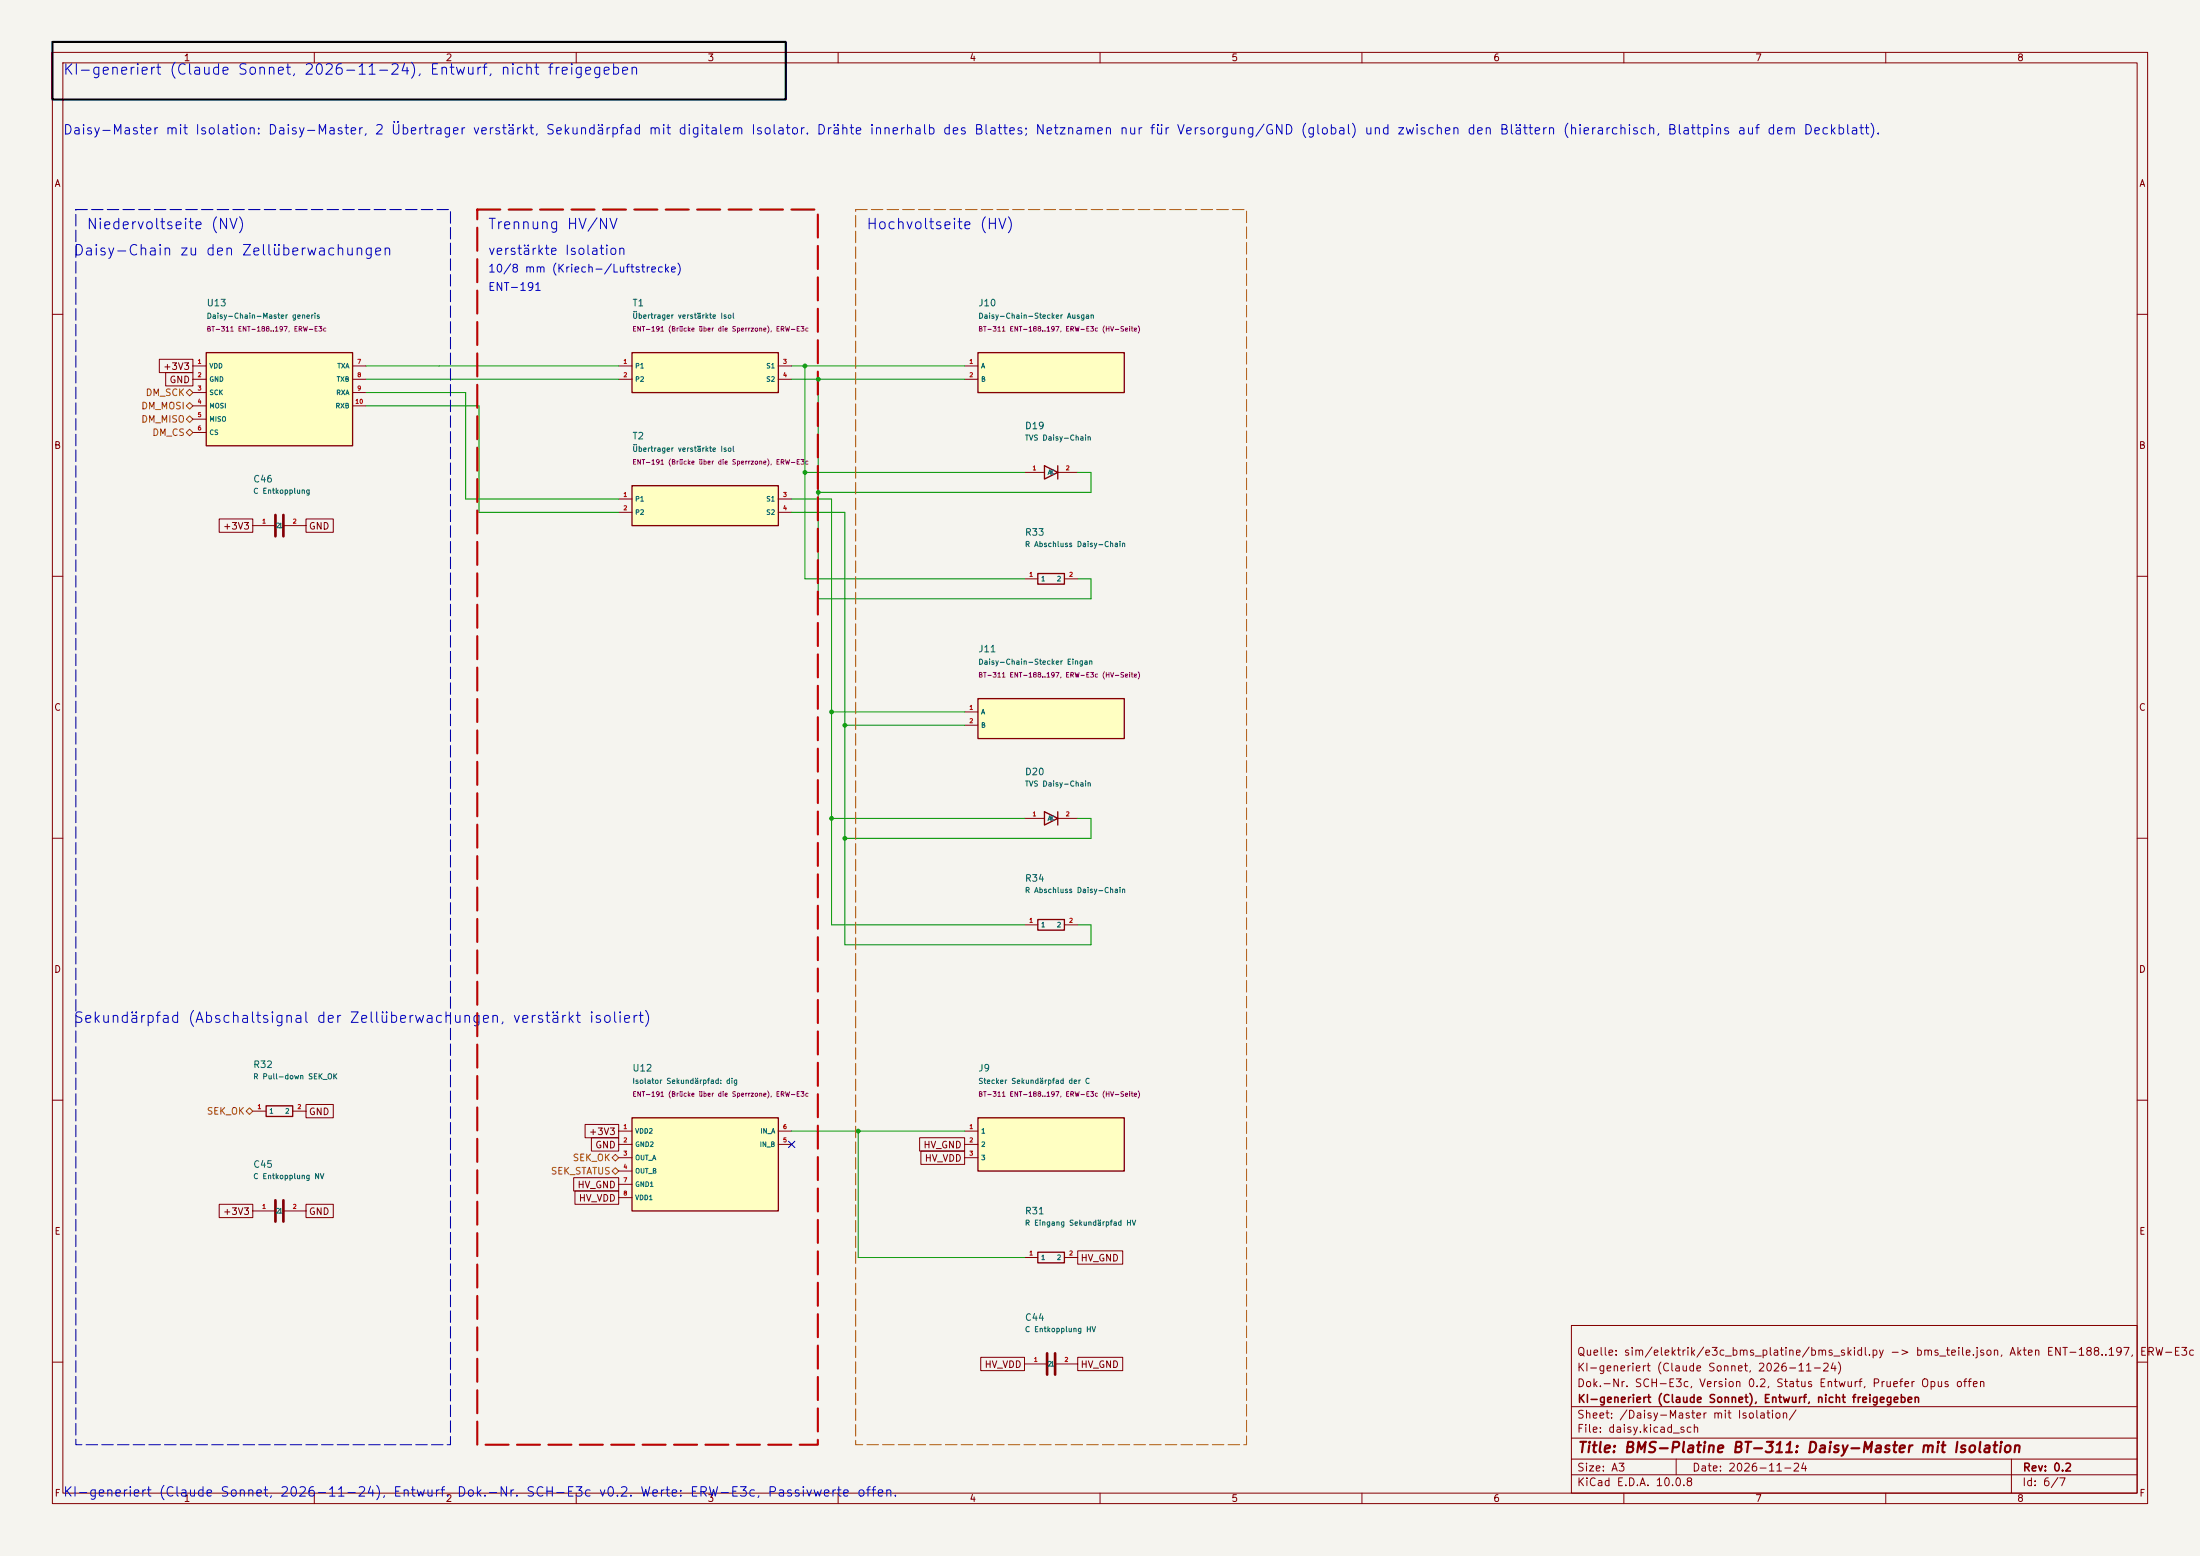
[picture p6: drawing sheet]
(kicad_sch (version 20250114) (generator "eeschema") (generator_version "10.0") (paper "A3")
(title_block (title "BMS-Platine BT-311: Daisy-Master mit Isolation") (date "2026-11-24") (rev "0.2") (company "KI-generiert (Claude Sonnet), Entwurf, nicht freigegeben") (comment 1 "Dok.-Nr. SCH-E3c, Version 0.2, Status Entwurf, Pruefer Opus offen") (comment 2 "KI-generiert (Claude Sonnet, 2026-11-24)") (comment 3 "Quelle: sim/elektrik/e3c_bms_platine/bms_skidl.py -> bms_teile.json, Akten ENT-188..197, ERW-E3c"))
(lib_symbols
 (symbol "bms:U13" (pin_names (offset 0.5)) (exclude_from_sim no) (in_bom yes) (on_board yes)
  (property "Reference" "U" (at 0 10.89 0) (effects (font (size 1.27 1.27))))
  (property "Value" "" (at 0 -10.89 0) (effects (font (size 1.27 1.27))))
  (property "Footprint" "" (at 0 0 0) (effects (font (size 1.27 1.27)) hide))
  (property "Datasheet" "" (at 0 0 0) (effects (font (size 1.27 1.27)) hide))
  (symbol "U13_0_1" (rectangle (start -13.97 -8.89) (end 13.97 8.89) (stroke (width 0.254) (type default)) (fill (type background))))
  (symbol "U13_1_1"
  (pin passive line (at -16.51 6.3500000000000005 0) (length 2.54) (name "VDD" (effects (font (size 0.9 0.9)))) (number "1" (effects (font (size 0.8 0.8)))))
  (pin passive line (at -16.51 3.8100000000000005 0) (length 2.54) (name "GND" (effects (font (size 0.9 0.9)))) (number "2" (effects (font (size 0.8 0.8)))))
  (pin passive line (at -16.51 1.2700000000000005 0) (length 2.54) (name "SCK" (effects (font (size 0.9 0.9)))) (number "3" (effects (font (size 0.8 0.8)))))
  (pin passive line (at -16.51 -1.2699999999999996 0) (length 2.54) (name "MOSI" (effects (font (size 0.9 0.9)))) (number "4" (effects (font (size 0.8 0.8)))))
  (pin passive line (at -16.51 -3.8099999999999987 0) (length 2.54) (name "MISO" (effects (font (size 0.9 0.9)))) (number "5" (effects (font (size 0.8 0.8)))))
  (pin passive line (at -16.51 -6.35 0) (length 2.54) (name "CS" (effects (font (size 0.9 0.9)))) (number "6" (effects (font (size 0.8 0.8)))))
  (pin passive line (at 16.51 6.3500000000000005 180) (length 2.54) (name "TXA" (effects (font (size 0.9 0.9)))) (number "7" (effects (font (size 0.8 0.8)))))
  (pin passive line (at 16.51 3.8100000000000005 180) (length 2.54) (name "TXB" (effects (font (size 0.9 0.9)))) (number "8" (effects (font (size 0.8 0.8)))))
  (pin passive line (at 16.51 1.2700000000000005 180) (length 2.54) (name "RXA" (effects (font (size 0.9 0.9)))) (number "9" (effects (font (size 0.8 0.8)))))
  (pin passive line (at 16.51 -1.2699999999999996 180) (length 2.54) (name "RXB" (effects (font (size 0.9 0.9)))) (number "10" (effects (font (size 0.8 0.8)))))))
 (symbol "bms:C46" (pin_names (offset 0.5)) (exclude_from_sim no) (in_bom yes) (on_board yes)
  (property "Reference" "U" (at 0 4.029999999999999 0) (effects (font (size 1.27 1.27))))
  (property "Value" "" (at 0 -4.029999999999999 0) (effects (font (size 1.27 1.27))))
  (property "Footprint" "" (at 0 0 0) (effects (font (size 1.27 1.27)) hide))
  (property "Datasheet" "" (at 0 0 0) (effects (font (size 1.27 1.27)) hide))
  (symbol "C46_0_1" (polyline (pts (xy -0.762 2.032) (xy -0.762 -2.032)) (stroke (width 0.508) (type default)) (fill (type none))) (polyline (pts (xy 0.762 2.032) (xy 0.762 -2.032)) (stroke (width 0.508) (type default)) (fill (type none))))
  (symbol "C46_1_1"
  (pin passive line (at -5.08 0 0) (length 4.318) (name "1" (effects (font (size 0.9 0.9)) hide)) (number "1" (effects (font (size 0.8 0.8)) hide)))
  (pin passive line (at 5.08 0 180) (length 4.318) (name "2" (effects (font (size 0.9 0.9)) hide)) (number "2" (effects (font (size 0.8 0.8)) hide)))))
 (symbol "bms:T1" (pin_names (offset 0.5)) (exclude_from_sim no) (in_bom yes) (on_board yes)
  (property "Reference" "U" (at 0 5.8100000000000005 0) (effects (font (size 1.27 1.27))))
  (property "Value" "" (at 0 -5.8100000000000005 0) (effects (font (size 1.27 1.27))))
  (property "Footprint" "" (at 0 0 0) (effects (font (size 1.27 1.27)) hide))
  (property "Datasheet" "" (at 0 0 0) (effects (font (size 1.27 1.27)) hide))
  (symbol "T1_0_1" (rectangle (start -13.97 -3.81) (end 13.97 3.81) (stroke (width 0.254) (type default)) (fill (type background))))
  (symbol "T1_1_1"
  (pin passive line (at -16.51 1.27 0) (length 2.54) (name "P1" (effects (font (size 0.9 0.9)))) (number "1" (effects (font (size 0.8 0.8)))))
  (pin passive line (at -16.51 -1.27 0) (length 2.54) (name "P2" (effects (font (size 0.9 0.9)))) (number "2" (effects (font (size 0.8 0.8)))))
  (pin passive line (at 16.51 1.27 180) (length 2.54) (name "S1" (effects (font (size 0.9 0.9)))) (number "3" (effects (font (size 0.8 0.8)))))
  (pin passive line (at 16.51 -1.27 180) (length 2.54) (name "S2" (effects (font (size 0.9 0.9)))) (number "4" (effects (font (size 0.8 0.8)))))))
 (symbol "bms:T2" (pin_names (offset 0.5)) (exclude_from_sim no) (in_bom yes) (on_board yes)
  (property "Reference" "U" (at 0 5.8100000000000005 0) (effects (font (size 1.27 1.27))))
  (property "Value" "" (at 0 -5.8100000000000005 0) (effects (font (size 1.27 1.27))))
  (property "Footprint" "" (at 0 0 0) (effects (font (size 1.27 1.27)) hide))
  (property "Datasheet" "" (at 0 0 0) (effects (font (size 1.27 1.27)) hide))
  (symbol "T2_0_1" (rectangle (start -13.97 -3.81) (end 13.97 3.81) (stroke (width 0.254) (type default)) (fill (type background))))
  (symbol "T2_1_1"
  (pin passive line (at -16.51 1.27 0) (length 2.54) (name "P1" (effects (font (size 0.9 0.9)))) (number "1" (effects (font (size 0.8 0.8)))))
  (pin passive line (at -16.51 -1.27 0) (length 2.54) (name "P2" (effects (font (size 0.9 0.9)))) (number "2" (effects (font (size 0.8 0.8)))))
  (pin passive line (at 16.51 1.27 180) (length 2.54) (name "S1" (effects (font (size 0.9 0.9)))) (number "3" (effects (font (size 0.8 0.8)))))
  (pin passive line (at 16.51 -1.27 180) (length 2.54) (name "S2" (effects (font (size 0.9 0.9)))) (number "4" (effects (font (size 0.8 0.8)))))))
 (symbol "bms:J10" (pin_names (offset 0.5)) (exclude_from_sim no) (in_bom yes) (on_board yes)
  (property "Reference" "U" (at 0 5.8100000000000005 0) (effects (font (size 1.27 1.27))))
  (property "Value" "" (at 0 -5.8100000000000005 0) (effects (font (size 1.27 1.27))))
  (property "Footprint" "" (at 0 0 0) (effects (font (size 1.27 1.27)) hide))
  (property "Datasheet" "" (at 0 0 0) (effects (font (size 1.27 1.27)) hide))
  (symbol "J10_0_1" (rectangle (start -13.97 -3.81) (end 13.97 3.81) (stroke (width 0.254) (type default)) (fill (type background))))
  (symbol "J10_1_1"
  (pin passive line (at -16.51 1.27 0) (length 2.54) (name "A" (effects (font (size 0.9 0.9)))) (number "1" (effects (font (size 0.8 0.8)))))
  (pin passive line (at -16.51 -1.27 0) (length 2.54) (name "B" (effects (font (size 0.9 0.9)))) (number "2" (effects (font (size 0.8 0.8)))))))
 (symbol "bms:D19" (pin_names (offset 0.5)) (exclude_from_sim no) (in_bom yes) (on_board yes)
  (property "Reference" "U" (at 0 4.029999999999999 0) (effects (font (size 1.27 1.27))))
  (property "Value" "" (at 0 -4.029999999999999 0) (effects (font (size 1.27 1.27))))
  (property "Footprint" "" (at 0 0 0) (effects (font (size 1.27 1.27)) hide))
  (property "Datasheet" "" (at 0 0 0) (effects (font (size 1.27 1.27)) hide))
  (symbol "D19_0_1" (polyline (pts (xy -1.27 1.27) (xy -1.27 -1.27) (xy 1.27 0) (xy -1.27 1.27)) (stroke (width 0.254) (type default)) (fill (type none))) (polyline (pts (xy 1.27 1.27) (xy 1.27 -1.27)) (stroke (width 0.254) (type default)) (fill (type none))))
  (symbol "D19_1_1"
  (pin passive line (at -5.08 0 0) (length 3.81) (name "A" (effects (font (size 0.9 0.9)) hide)) (number "1" (effects (font (size 0.8 0.8)) hide)))
  (pin passive line (at 5.08 0 180) (length 3.81) (name "K" (effects (font (size 0.9 0.9)) hide)) (number "2" (effects (font (size 0.8 0.8)) hide)))))
 (symbol "bms:R33" (pin_names (offset 0.5)) (exclude_from_sim no) (in_bom yes) (on_board yes)
  (property "Reference" "U" (at 0 4.029999999999999 0) (effects (font (size 1.27 1.27))))
  (property "Value" "" (at 0 -4.029999999999999 0) (effects (font (size 1.27 1.27))))
  (property "Footprint" "" (at 0 0 0) (effects (font (size 1.27 1.27)) hide))
  (property "Datasheet" "" (at 0 0 0) (effects (font (size 1.27 1.27)) hide))
  (symbol "R33_0_1" (rectangle (start -2.54 -1.016) (end 2.54 1.016) (stroke (width 0.254) (type default)) (fill (type none))))
  (symbol "R33_1_1"
  (pin passive line (at -5.08 0 0) (length 2.54) (name "1" (effects (font (size 0.9 0.9)) hide)) (number "1" (effects (font (size 0.8 0.8)) hide)))
  (pin passive line (at 5.08 0 180) (length 2.54) (name "2" (effects (font (size 0.9 0.9)) hide)) (number "2" (effects (font (size 0.8 0.8)) hide)))))
 (symbol "bms:J11" (pin_names (offset 0.5)) (exclude_from_sim no) (in_bom yes) (on_board yes)
  (property "Reference" "U" (at 0 5.8100000000000005 0) (effects (font (size 1.27 1.27))))
  (property "Value" "" (at 0 -5.8100000000000005 0) (effects (font (size 1.27 1.27))))
  (property "Footprint" "" (at 0 0 0) (effects (font (size 1.27 1.27)) hide))
  (property "Datasheet" "" (at 0 0 0) (effects (font (size 1.27 1.27)) hide))
  (symbol "J11_0_1" (rectangle (start -13.97 -3.81) (end 13.97 3.81) (stroke (width 0.254) (type default)) (fill (type background))))
  (symbol "J11_1_1"
  (pin passive line (at -16.51 1.27 0) (length 2.54) (name "A" (effects (font (size 0.9 0.9)))) (number "1" (effects (font (size 0.8 0.8)))))
  (pin passive line (at -16.51 -1.27 0) (length 2.54) (name "B" (effects (font (size 0.9 0.9)))) (number "2" (effects (font (size 0.8 0.8)))))))
 (symbol "bms:D20" (pin_names (offset 0.5)) (exclude_from_sim no) (in_bom yes) (on_board yes)
  (property "Reference" "U" (at 0 4.029999999999999 0) (effects (font (size 1.27 1.27))))
  (property "Value" "" (at 0 -4.029999999999999 0) (effects (font (size 1.27 1.27))))
  (property "Footprint" "" (at 0 0 0) (effects (font (size 1.27 1.27)) hide))
  (property "Datasheet" "" (at 0 0 0) (effects (font (size 1.27 1.27)) hide))
  (symbol "D20_0_1" (polyline (pts (xy -1.27 1.27) (xy -1.27 -1.27) (xy 1.27 0) (xy -1.27 1.27)) (stroke (width 0.254) (type default)) (fill (type none))) (polyline (pts (xy 1.27 1.27) (xy 1.27 -1.27)) (stroke (width 0.254) (type default)) (fill (type none))))
  (symbol "D20_1_1"
  (pin passive line (at -5.08 0 0) (length 3.81) (name "A" (effects (font (size 0.9 0.9)) hide)) (number "1" (effects (font (size 0.8 0.8)) hide)))
  (pin passive line (at 5.08 0 180) (length 3.81) (name "K" (effects (font (size 0.9 0.9)) hide)) (number "2" (effects (font (size 0.8 0.8)) hide)))))
 (symbol "bms:R34" (pin_names (offset 0.5)) (exclude_from_sim no) (in_bom yes) (on_board yes)
  (property "Reference" "U" (at 0 4.029999999999999 0) (effects (font (size 1.27 1.27))))
  (property "Value" "" (at 0 -4.029999999999999 0) (effects (font (size 1.27 1.27))))
  (property "Footprint" "" (at 0 0 0) (effects (font (size 1.27 1.27)) hide))
  (property "Datasheet" "" (at 0 0 0) (effects (font (size 1.27 1.27)) hide))
  (symbol "R34_0_1" (rectangle (start -2.54 -1.016) (end 2.54 1.016) (stroke (width 0.254) (type default)) (fill (type none))))
  (symbol "R34_1_1"
  (pin passive line (at -5.08 0 0) (length 2.54) (name "1" (effects (font (size 0.9 0.9)) hide)) (number "1" (effects (font (size 0.8 0.8)) hide)))
  (pin passive line (at 5.08 0 180) (length 2.54) (name "2" (effects (font (size 0.9 0.9)) hide)) (number "2" (effects (font (size 0.8 0.8)) hide)))))
 (symbol "bms:R32" (pin_names (offset 0.5)) (exclude_from_sim no) (in_bom yes) (on_board yes)
  (property "Reference" "U" (at 0 4.029999999999999 0) (effects (font (size 1.27 1.27))))
  (property "Value" "" (at 0 -4.029999999999999 0) (effects (font (size 1.27 1.27))))
  (property "Footprint" "" (at 0 0 0) (effects (font (size 1.27 1.27)) hide))
  (property "Datasheet" "" (at 0 0 0) (effects (font (size 1.27 1.27)) hide))
  (symbol "R32_0_1" (rectangle (start -2.54 -1.016) (end 2.54 1.016) (stroke (width 0.254) (type default)) (fill (type none))))
  (symbol "R32_1_1"
  (pin passive line (at -5.08 0 0) (length 2.54) (name "1" (effects (font (size 0.9 0.9)) hide)) (number "1" (effects (font (size 0.8 0.8)) hide)))
  (pin passive line (at 5.08 0 180) (length 2.54) (name "2" (effects (font (size 0.9 0.9)) hide)) (number "2" (effects (font (size 0.8 0.8)) hide)))))
 (symbol "bms:C45" (pin_names (offset 0.5)) (exclude_from_sim no) (in_bom yes) (on_board yes)
  (property "Reference" "U" (at 0 4.029999999999999 0) (effects (font (size 1.27 1.27))))
  (property "Value" "" (at 0 -4.029999999999999 0) (effects (font (size 1.27 1.27))))
  (property "Footprint" "" (at 0 0 0) (effects (font (size 1.27 1.27)) hide))
  (property "Datasheet" "" (at 0 0 0) (effects (font (size 1.27 1.27)) hide))
  (symbol "C45_0_1" (polyline (pts (xy -0.762 2.032) (xy -0.762 -2.032)) (stroke (width 0.508) (type default)) (fill (type none))) (polyline (pts (xy 0.762 2.032) (xy 0.762 -2.032)) (stroke (width 0.508) (type default)) (fill (type none))))
  (symbol "C45_1_1"
  (pin passive line (at -5.08 0 0) (length 4.318) (name "1" (effects (font (size 0.9 0.9)) hide)) (number "1" (effects (font (size 0.8 0.8)) hide)))
  (pin passive line (at 5.08 0 180) (length 4.318) (name "2" (effects (font (size 0.9 0.9)) hide)) (number "2" (effects (font (size 0.8 0.8)) hide)))))
 (symbol "bms:U12" (pin_names (offset 0.5)) (exclude_from_sim no) (in_bom yes) (on_board yes)
  (property "Reference" "U" (at 0 10.89 0) (effects (font (size 1.27 1.27))))
  (property "Value" "" (at 0 -10.89 0) (effects (font (size 1.27 1.27))))
  (property "Footprint" "" (at 0 0 0) (effects (font (size 1.27 1.27)) hide))
  (property "Datasheet" "" (at 0 0 0) (effects (font (size 1.27 1.27)) hide))
  (symbol "U12_0_1" (rectangle (start -13.97 -8.89) (end 13.97 8.89) (stroke (width 0.254) (type default)) (fill (type background))))
  (symbol "U12_1_1"
  (pin passive line (at -16.51 6.3500000000000005 0) (length 2.54) (name "VDD2" (effects (font (size 0.9 0.9)))) (number "1" (effects (font (size 0.8 0.8)))))
  (pin passive line (at -16.51 3.8100000000000005 0) (length 2.54) (name "GND2" (effects (font (size 0.9 0.9)))) (number "2" (effects (font (size 0.8 0.8)))))
  (pin passive line (at -16.51 1.2700000000000005 0) (length 2.54) (name "OUT_A" (effects (font (size 0.9 0.9)))) (number "3" (effects (font (size 0.8 0.8)))))
  (pin passive line (at -16.51 -1.2699999999999996 0) (length 2.54) (name "OUT_B" (effects (font (size 0.9 0.9)))) (number "4" (effects (font (size 0.8 0.8)))))
  (pin passive line (at -16.51 -3.8099999999999987 0) (length 2.54) (name "GND1" (effects (font (size 0.9 0.9)))) (number "7" (effects (font (size 0.8 0.8)))))
  (pin passive line (at -16.51 -6.35 0) (length 2.54) (name "VDD1" (effects (font (size 0.9 0.9)))) (number "8" (effects (font (size 0.8 0.8)))))
  (pin passive line (at 16.51 6.3500000000000005 180) (length 2.54) (name "IN_A" (effects (font (size 0.9 0.9)))) (number "6" (effects (font (size 0.8 0.8)))))
  (pin passive line (at 16.51 3.8100000000000005 180) (length 2.54) (name "IN_B" (effects (font (size 0.9 0.9)))) (number "5" (effects (font (size 0.8 0.8)))))))
 (symbol "bms:J9" (pin_names (offset 0.5)) (exclude_from_sim no) (in_bom yes) (on_board yes)
  (property "Reference" "U" (at 0 7.08 0) (effects (font (size 1.27 1.27))))
  (property "Value" "" (at 0 -7.08 0) (effects (font (size 1.27 1.27))))
  (property "Footprint" "" (at 0 0 0) (effects (font (size 1.27 1.27)) hide))
  (property "Datasheet" "" (at 0 0 0) (effects (font (size 1.27 1.27)) hide))
  (symbol "J9_0_1" (rectangle (start -13.97 -5.08) (end 13.97 5.08) (stroke (width 0.254) (type default)) (fill (type background))))
  (symbol "J9_1_1"
  (pin passive line (at -16.51 2.54 0) (length 2.54) (name "1" (effects (font (size 0.9 0.9)))) (number "1" (effects (font (size 0.8 0.8)))))
  (pin passive line (at -16.51 0.0 0) (length 2.54) (name "2" (effects (font (size 0.9 0.9)))) (number "2" (effects (font (size 0.8 0.8)))))
  (pin passive line (at -16.51 -2.54 0) (length 2.54) (name "3" (effects (font (size 0.9 0.9)))) (number "3" (effects (font (size 0.8 0.8)))))))
 (symbol "bms:R31" (pin_names (offset 0.5)) (exclude_from_sim no) (in_bom yes) (on_board yes)
  (property "Reference" "U" (at 0 4.029999999999999 0) (effects (font (size 1.27 1.27))))
  (property "Value" "" (at 0 -4.029999999999999 0) (effects (font (size 1.27 1.27))))
  (property "Footprint" "" (at 0 0 0) (effects (font (size 1.27 1.27)) hide))
  (property "Datasheet" "" (at 0 0 0) (effects (font (size 1.27 1.27)) hide))
  (symbol "R31_0_1" (rectangle (start -2.54 -1.016) (end 2.54 1.016) (stroke (width 0.254) (type default)) (fill (type none))))
  (symbol "R31_1_1"
  (pin passive line (at -5.08 0 0) (length 2.54) (name "1" (effects (font (size 0.9 0.9)) hide)) (number "1" (effects (font (size 0.8 0.8)) hide)))
  (pin passive line (at 5.08 0 180) (length 2.54) (name "2" (effects (font (size 0.9 0.9)) hide)) (number "2" (effects (font (size 0.8 0.8)) hide)))))
 (symbol "bms:C44" (pin_names (offset 0.5)) (exclude_from_sim no) (in_bom yes) (on_board yes)
  (property "Reference" "U" (at 0 4.029999999999999 0) (effects (font (size 1.27 1.27))))
  (property "Value" "" (at 0 -4.029999999999999 0) (effects (font (size 1.27 1.27))))
  (property "Footprint" "" (at 0 0 0) (effects (font (size 1.27 1.27)) hide))
  (property "Datasheet" "" (at 0 0 0) (effects (font (size 1.27 1.27)) hide))
  (symbol "C44_0_1" (polyline (pts (xy -0.762 2.032) (xy -0.762 -2.032)) (stroke (width 0.508) (type default)) (fill (type none))) (polyline (pts (xy 0.762 2.032) (xy 0.762 -2.032)) (stroke (width 0.508) (type default)) (fill (type none))))
  (symbol "C44_1_1"
  (pin passive line (at -5.08 0 0) (length 4.318) (name "1" (effects (font (size 0.9 0.9)) hide)) (number "1" (effects (font (size 0.8 0.8)) hide)))
  (pin passive line (at 5.08 0 180) (length 4.318) (name "2" (effects (font (size 0.9 0.9)) hide)) (number "2" (effects (font (size 0.8 0.8)) hide))))))
(text "Daisy-Master mit Isolation: Daisy-Master, 2 Übertrager verstärkt, Sekundärpfad mit digitalem Isolator. Drähte innerhalb des Blattes; Netznamen nur für Versorgung/GND (global) und zwischen den Blättern (hierarchisch, Blattpins auf dem Deckblatt)." (exclude_from_sim no) (at 12 25 0) (effects (font (size 1.8 1.8)) (justify left)))
(text "Daisy-Chain zu den Zellüberwachungen" (exclude_from_sim no) (at 14 48 0) (effects (font (size 2.0 2.0)) (justify left)))
(text "Sekundärpfad (Abschaltsignal der Zellüberwachungen, verstärkt isoliert)" (exclude_from_sim no) (at 14 194.48000000000002 0) (effects (font (size 2.0 2.0)) (justify left)))
(symbol (lib_id "bms:U13") (at 53.34 76.2 0) (unit 1) (exclude_from_sim no) (in_bom yes) (on_board yes) (dnp no) (fields_autoplaced yes)
(property "Reference" "U13" (at 39.370000000000005 57.81 0) (effects (font (size 1.27 1.27)) (justify left)))
(property "Value" "Daisy-Chain-Master generis" (at 39.370000000000005 60.31 0) (effects (font (size 1.0 1.0)) (justify left)))
(property "Footprint" "Package_SO:SOIC-16_3.9x9.9mm_P1.27mm" (at 53.34 76.2 0) (effects (font (size 1.27 1.27)) hide))
(property "Datasheet" "" (at 53.34 76.2 0) (effects (font (size 1.27 1.27)) hide))
(property "Tag" "U_DM" (at 53.34 76.2 0) (effects (font (size 1.0 1.0)) hide))
(property "Akte" "BT-311 ENT-188..197, ERW-E3c" (at 39.370000000000005 62.81 0) (effects (font (size 0.9 0.9)) (justify left)))
(pin "1")(pin "2")(pin "3")(pin "4")(pin "5")(pin "6")(pin "7")(pin "8")(pin "9")(pin "10"))
(symbol (lib_id "bms:C46") (at 53.34 100.33 0) (unit 1) (exclude_from_sim no) (in_bom yes) (on_board yes) (dnp no) (fields_autoplaced yes)
(property "Reference" "C46" (at 48.260000000000005 91.42999999999999 0) (effects (font (size 1.27 1.27)) (justify left)))
(property "Value" "C Entkopplung" (at 48.260000000000005 93.73 0) (effects (font (size 1.0 1.0)) (justify left)))
(property "Footprint" "Capacitor_SMD:C_0603_1608Metric" (at 53.34 100.33 0) (effects (font (size 1.27 1.27)) hide))
(property "Datasheet" "" (at 53.34 100.33 0) (effects (font (size 1.27 1.27)) hide))
(property "Tag" "C_DM" (at 53.34 100.33 0) (effects (font (size 1.0 1.0)) hide))
(property "Akte" "BT-311 ENT-188..197, ERW-E3c" (at 48.260000000000005 95.53 0) (effects (font (size 0.9 0.9)) (justify left) hide))
(pin "1")(pin "2"))
(symbol (lib_id "bms:T1") (at 134.62 71.12 0) (unit 1) (exclude_from_sim no) (in_bom yes) (on_board yes) (dnp no) (fields_autoplaced yes)
(property "Reference" "T1" (at 120.65 57.81 0) (effects (font (size 1.27 1.27)) (justify left)))
(property "Value" "Übertrager verstärkte Isol" (at 120.65 60.31 0) (effects (font (size 1.0 1.0)) (justify left)))
(property "Footprint" "E3c:Uebertrager_Bruecke_4" (at 134.62 71.12 0) (effects (font (size 1.27 1.27)) hide))
(property "Datasheet" "" (at 134.62 71.12 0) (effects (font (size 1.27 1.27)) hide))
(property "Tag" "T_DAISY1" (at 134.62 71.12 0) (effects (font (size 1.0 1.0)) hide))
(property "Akte" "ENT-191 (Brücke über die Sperrzone), ERW-E3c" (at 120.65 62.81 0) (effects (font (size 0.9 0.9)) (justify left)))
(pin "1")(pin "2")(pin "3")(pin "4"))
(symbol (lib_id "bms:T2") (at 134.62 96.52 0) (unit 1) (exclude_from_sim no) (in_bom yes) (on_board yes) (dnp no) (fields_autoplaced yes)
(property "Reference" "T2" (at 120.65 83.21 0) (effects (font (size 1.27 1.27)) (justify left)))
(property "Value" "Übertrager verstärkte Isol" (at 120.65 85.71 0) (effects (font (size 1.0 1.0)) (justify left)))
(property "Footprint" "E3c:Uebertrager_Bruecke_4" (at 134.62 96.52 0) (effects (font (size 1.27 1.27)) hide))
(property "Datasheet" "" (at 134.62 96.52 0) (effects (font (size 1.27 1.27)) hide))
(property "Tag" "T_DAISY2" (at 134.62 96.52 0) (effects (font (size 1.0 1.0)) hide))
(property "Akte" "ENT-191 (Brücke über die Sperrzone), ERW-E3c" (at 120.65 88.21 0) (effects (font (size 0.9 0.9)) (justify left)))
(pin "1")(pin "2")(pin "3")(pin "4"))
(symbol (lib_id "bms:J10") (at 200.66 71.12 0) (unit 1) (exclude_from_sim no) (in_bom yes) (on_board yes) (dnp no) (fields_autoplaced yes)
(property "Reference" "J10" (at 186.69 57.81 0) (effects (font (size 1.27 1.27)) (justify left)))
(property "Value" "Daisy-Chain-Stecker Ausgan" (at 186.69 60.31 0) (effects (font (size 1.0 1.0)) (justify left)))
(property "Footprint" "Connector_JST:JST_SH_SM02B-SRSS-TB_1x02-1MP_P1.00mm_Horizontal" (at 200.66 71.12 0) (effects (font (size 1.27 1.27)) hide))
(property "Datasheet" "" (at 200.66 71.12 0) (effects (font (size 1.27 1.27)) hide))
(property "Tag" "J_DAISY1" (at 200.66 71.12 0) (effects (font (size 1.0 1.0)) hide))
(property "Akte" "BT-311 ENT-188..197, ERW-E3c (HV-Seite)" (at 186.69 62.81 0) (effects (font (size 0.9 0.9)) (justify left)))
(pin "1")(pin "2"))
(symbol (lib_id "bms:D19") (at 200.66 90.17 0) (unit 1) (exclude_from_sim no) (in_bom yes) (on_board yes) (dnp no) (fields_autoplaced yes)
(property "Reference" "D19" (at 195.57999999999998 81.27 0) (effects (font (size 1.27 1.27)) (justify left)))
(property "Value" "TVS Daisy-Chain" (at 195.57999999999998 83.57000000000001 0) (effects (font (size 1.0 1.0)) (justify left)))
(property "Footprint" "Diode_SMD:D_SOD-323" (at 200.66 90.17 0) (effects (font (size 1.27 1.27)) hide))
(property "Datasheet" "" (at 200.66 90.17 0) (effects (font (size 1.27 1.27)) hide))
(property "Tag" "D_TVS_DAISY1" (at 200.66 90.17 0) (effects (font (size 1.0 1.0)) hide))
(property "Akte" "BT-311 ENT-188..197, ERW-E3c (HV-Seite)" (at 195.57999999999998 85.37 0) (effects (font (size 0.9 0.9)) (justify left) hide))
(pin "1")(pin "2"))
(symbol (lib_id "bms:R33") (at 200.66 110.49 0) (unit 1) (exclude_from_sim no) (in_bom yes) (on_board yes) (dnp no) (fields_autoplaced yes)
(property "Reference" "R33" (at 195.57999999999998 101.58999999999999 0) (effects (font (size 1.27 1.27)) (justify left)))
(property "Value" "R Abschluss Daisy-Chain" (at 195.57999999999998 103.89 0) (effects (font (size 1.0 1.0)) (justify left)))
(property "Footprint" "Resistor_SMD:R_0603_1608Metric" (at 200.66 110.49 0) (effects (font (size 1.27 1.27)) hide))
(property "Datasheet" "" (at 200.66 110.49 0) (effects (font (size 1.27 1.27)) hide))
(property "Tag" "R_DC1" (at 200.66 110.49 0) (effects (font (size 1.0 1.0)) hide))
(property "Akte" "BT-311 ENT-188..197, ERW-E3c (HV-Seite)" (at 195.57999999999998 105.69 0) (effects (font (size 0.9 0.9)) (justify left) hide))
(pin "1")(pin "2"))
(symbol (lib_id "bms:J11") (at 200.66 137.16 0) (unit 1) (exclude_from_sim no) (in_bom yes) (on_board yes) (dnp no) (fields_autoplaced yes)
(property "Reference" "J11" (at 186.69 123.85 0) (effects (font (size 1.27 1.27)) (justify left)))
(property "Value" "Daisy-Chain-Stecker Eingan" (at 186.69 126.35 0) (effects (font (size 1.0 1.0)) (justify left)))
(property "Footprint" "Connector_JST:JST_SH_SM02B-SRSS-TB_1x02-1MP_P1.00mm_Horizontal" (at 200.66 137.16 0) (effects (font (size 1.27 1.27)) hide))
(property "Datasheet" "" (at 200.66 137.16 0) (effects (font (size 1.27 1.27)) hide))
(property "Tag" "J_DAISY2" (at 200.66 137.16 0) (effects (font (size 1.0 1.0)) hide))
(property "Akte" "BT-311 ENT-188..197, ERW-E3c (HV-Seite)" (at 186.69 128.85 0) (effects (font (size 0.9 0.9)) (justify left)))
(pin "1")(pin "2"))
(symbol (lib_id "bms:D20") (at 200.66 156.21 0) (unit 1) (exclude_from_sim no) (in_bom yes) (on_board yes) (dnp no) (fields_autoplaced yes)
(property "Reference" "D20" (at 195.57999999999998 147.31 0) (effects (font (size 1.27 1.27)) (justify left)))
(property "Value" "TVS Daisy-Chain" (at 195.57999999999998 149.61 0) (effects (font (size 1.0 1.0)) (justify left)))
(property "Footprint" "Diode_SMD:D_SOD-323" (at 200.66 156.21 0) (effects (font (size 1.27 1.27)) hide))
(property "Datasheet" "" (at 200.66 156.21 0) (effects (font (size 1.27 1.27)) hide))
(property "Tag" "D_TVS_DAISY2" (at 200.66 156.21 0) (effects (font (size 1.0 1.0)) hide))
(property "Akte" "BT-311 ENT-188..197, ERW-E3c (HV-Seite)" (at 195.57999999999998 151.41 0) (effects (font (size 0.9 0.9)) (justify left) hide))
(pin "1")(pin "2"))
(symbol (lib_id "bms:R34") (at 200.66 176.53 0) (unit 1) (exclude_from_sim no) (in_bom yes) (on_board yes) (dnp no) (fields_autoplaced yes)
(property "Reference" "R34" (at 195.57999999999998 167.63 0) (effects (font (size 1.27 1.27)) (justify left)))
(property "Value" "R Abschluss Daisy-Chain" (at 195.57999999999998 169.93 0) (effects (font (size 1.0 1.0)) (justify left)))
(property "Footprint" "Resistor_SMD:R_0603_1608Metric" (at 200.66 176.53 0) (effects (font (size 1.27 1.27)) hide))
(property "Datasheet" "" (at 200.66 176.53 0) (effects (font (size 1.27 1.27)) hide))
(property "Tag" "R_DC2" (at 200.66 176.53 0) (effects (font (size 1.0 1.0)) hide))
(property "Akte" "BT-311 ENT-188..197, ERW-E3c (HV-Seite)" (at 195.57999999999998 171.73 0) (effects (font (size 0.9 0.9)) (justify left) hide))
(pin "1")(pin "2"))
(symbol (lib_id "bms:R32") (at 53.34 212.09 0) (unit 1) (exclude_from_sim no) (in_bom yes) (on_board yes) (dnp no) (fields_autoplaced yes)
(property "Reference" "R32" (at 48.260000000000005 203.19 0) (effects (font (size 1.27 1.27)) (justify left)))
(property "Value" "R Pull-down SEK_OK" (at 48.260000000000005 205.49 0) (effects (font (size 1.0 1.0)) (justify left)))
(property "Footprint" "Resistor_SMD:R_0603_1608Metric" (at 53.34 212.09 0) (effects (font (size 1.27 1.27)) hide))
(property "Datasheet" "" (at 53.34 212.09 0) (effects (font (size 1.27 1.27)) hide))
(property "Tag" "R_SEK_NV" (at 53.34 212.09 0) (effects (font (size 1.0 1.0)) hide))
(property "Akte" "BT-311 ENT-188..197, ERW-E3c" (at 48.260000000000005 207.29 0) (effects (font (size 0.9 0.9)) (justify left) hide))
(pin "1")(pin "2"))
(symbol (lib_id "bms:C45") (at 53.34 231.14 0) (unit 1) (exclude_from_sim no) (in_bom yes) (on_board yes) (dnp no) (fields_autoplaced yes)
(property "Reference" "C45" (at 48.260000000000005 222.23999999999998 0) (effects (font (size 1.27 1.27)) (justify left)))
(property "Value" "C Entkopplung NV" (at 48.260000000000005 224.54 0) (effects (font (size 1.0 1.0)) (justify left)))
(property "Footprint" "Capacitor_SMD:C_0603_1608Metric" (at 53.34 231.14 0) (effects (font (size 1.27 1.27)) hide))
(property "Datasheet" "" (at 53.34 231.14 0) (effects (font (size 1.27 1.27)) hide))
(property "Tag" "C_ISO2_NV" (at 53.34 231.14 0) (effects (font (size 1.0 1.0)) hide))
(property "Akte" "BT-311 ENT-188..197, ERW-E3c" (at 48.260000000000005 226.33999999999997 0) (effects (font (size 0.9 0.9)) (justify left) hide))
(pin "1")(pin "2"))
(symbol (lib_id "bms:U12") (at 134.62 222.25 0) (unit 1) (exclude_from_sim no) (in_bom yes) (on_board yes) (dnp no) (fields_autoplaced yes)
(property "Reference" "U12" (at 120.65 203.86 0) (effects (font (size 1.27 1.27)) (justify left)))
(property "Value" "Isolator Sekundärpfad: dig" (at 120.65 206.36 0) (effects (font (size 1.0 1.0)) (justify left)))
(property "Footprint" "E3c:ISO_Bruecke_8" (at 134.62 222.25 0) (effects (font (size 1.27 1.27)) hide))
(property "Datasheet" "" (at 134.62 222.25 0) (effects (font (size 1.27 1.27)) hide))
(property "Tag" "U_ISO_SEK" (at 134.62 222.25 0) (effects (font (size 1.0 1.0)) hide))
(property "Akte" "ENT-191 (Brücke über die Sperrzone), ERW-E3c" (at 120.65 208.86 0) (effects (font (size 0.9 0.9)) (justify left)))
(pin "1")(pin "2")(pin "3")(pin "4")(pin "7")(pin "8")(pin "6")(pin "5"))
(symbol (lib_id "bms:J9") (at 200.66 218.44 0) (unit 1) (exclude_from_sim no) (in_bom yes) (on_board yes) (dnp no) (fields_autoplaced yes)
(property "Reference" "J9" (at 186.69 203.85999999999999 0) (effects (font (size 1.27 1.27)) (justify left)))
(property "Value" "Stecker Sekundärpfad der C" (at 186.69 206.35999999999999 0) (effects (font (size 1.0 1.0)) (justify left)))
(property "Footprint" "Connector_JST:JST_SH_SM03B-SRSS-TB_1x03-1MP_P1.00mm_Horizontal" (at 200.66 218.44 0) (effects (font (size 1.27 1.27)) hide))
(property "Datasheet" "" (at 200.66 218.44 0) (effects (font (size 1.27 1.27)) hide))
(property "Tag" "J_SEKUNDAER" (at 200.66 218.44 0) (effects (font (size 1.0 1.0)) hide))
(property "Akte" "BT-311 ENT-188..197, ERW-E3c (HV-Seite)" (at 186.69 208.85999999999999 0) (effects (font (size 0.9 0.9)) (justify left)))
(pin "1")(pin "2")(pin "3"))
(symbol (lib_id "bms:R31") (at 200.66 240.03 0) (unit 1) (exclude_from_sim no) (in_bom yes) (on_board yes) (dnp no) (fields_autoplaced yes)
(property "Reference" "R31" (at 195.57999999999998 231.13 0) (effects (font (size 1.27 1.27)) (justify left)))
(property "Value" "R Eingang Sekundärpfad HV" (at 195.57999999999998 233.43 0) (effects (font (size 1.0 1.0)) (justify left)))
(property "Footprint" "Resistor_SMD:R_0603_1608Metric" (at 200.66 240.03 0) (effects (font (size 1.27 1.27)) hide))
(property "Datasheet" "" (at 200.66 240.03 0) (effects (font (size 1.27 1.27)) hide))
(property "Tag" "R_SEK_HV" (at 200.66 240.03 0) (effects (font (size 1.0 1.0)) hide))
(property "Akte" "BT-311 ENT-188..197, ERW-E3c (HV-Seite)" (at 195.57999999999998 235.23 0) (effects (font (size 0.9 0.9)) (justify left) hide))
(pin "1")(pin "2"))
(symbol (lib_id "bms:C44") (at 200.66 260.35 0) (unit 1) (exclude_from_sim no) (in_bom yes) (on_board yes) (dnp no) (fields_autoplaced yes)
(property "Reference" "C44" (at 195.57999999999998 251.45000000000002 0) (effects (font (size 1.27 1.27)) (justify left)))
(property "Value" "C Entkopplung HV" (at 195.57999999999998 253.75000000000003 0) (effects (font (size 1.0 1.0)) (justify left)))
(property "Footprint" "Capacitor_SMD:C_0603_1608Metric" (at 200.66 260.35 0) (effects (font (size 1.27 1.27)) hide))
(property "Datasheet" "" (at 200.66 260.35 0) (effects (font (size 1.27 1.27)) hide))
(property "Tag" "C_ISO2_HV" (at 200.66 260.35 0) (effects (font (size 1.0 1.0)) hide))
(property "Akte" "BT-311 ENT-188..197, ERW-E3c (HV-Seite)" (at 195.57999999999998 255.55 0) (effects (font (size 0.9 0.9)) (justify left) hide))
(pin "1")(pin "2"))
(wire (pts (xy 69.85 69.85) (xy 83.82 69.85)) (stroke (width 0) (type default)))
(wire (pts (xy 118.11 69.85) (xy 83.82 69.85)) (stroke (width 0) (type default)))
(wire (pts (xy 69.85 72.39) (xy 86.36 72.39)) (stroke (width 0) (type default)))
(wire (pts (xy 118.11 72.39) (xy 86.36 72.39)) (stroke (width 0) (type default)))
(wire (pts (xy 69.85 74.93) (xy 88.9 74.93)) (stroke (width 0) (type default)))
(wire (pts (xy 118.11 95.25) (xy 88.9 95.25)) (stroke (width 0) (type default)))
(wire (pts (xy 88.9 74.93) (xy 88.9 95.25)) (stroke (width 0) (type default)))
(wire (pts (xy 69.85 77.47) (xy 91.44 77.47)) (stroke (width 0) (type default)))
(wire (pts (xy 118.11 97.79) (xy 91.44 97.79)) (stroke (width 0) (type default)))
(wire (pts (xy 91.44 77.47) (xy 91.44 97.79)) (stroke (width 0) (type default)))
(wire (pts (xy 151.13 69.85) (xy 153.67 69.85)) (stroke (width 0) (type default)))
(wire (pts (xy 184.15 69.85) (xy 153.67 69.85)) (stroke (width 0) (type default)))
(wire (pts (xy 195.58 90.17) (xy 153.67 90.17)) (stroke (width 0) (type default)))
(wire (pts (xy 195.58 110.49) (xy 153.67 110.49)) (stroke (width 0) (type default)))
(wire (pts (xy 153.67 69.85) (xy 153.67 90.17)) (stroke (width 0) (type default)))
(wire (pts (xy 153.67 90.17) (xy 153.67 110.49)) (stroke (width 0) (type default)))
(junction (at 153.67 69.85) (diameter 0) (color 0 0 0 0))
(junction (at 153.67 90.17) (diameter 0) (color 0 0 0 0))
(wire (pts (xy 151.13 72.39) (xy 156.21 72.39)) (stroke (width 0) (type default)))
(wire (pts (xy 184.15 72.39) (xy 156.21 72.39)) (stroke (width 0) (type default)))
(wire (pts (xy 205.74 90.17) (xy 208.28 90.17)) (stroke (width 0) (type default)))
(wire (pts (xy 208.28 90.17) (xy 208.28 93.98)) (stroke (width 0) (type default)))
(wire (pts (xy 208.28 93.98) (xy 156.21 93.98)) (stroke (width 0) (type default)))
(wire (pts (xy 205.74 110.49) (xy 208.28 110.49)) (stroke (width 0) (type default)))
(wire (pts (xy 208.28 110.49) (xy 208.28 114.3)) (stroke (width 0) (type default)))
(wire (pts (xy 208.28 114.3) (xy 156.21 114.3)) (stroke (width 0) (type default)))
(wire (pts (xy 156.21 72.39) (xy 156.21 93.98)) (stroke (width 0) (type default)))
(wire (pts (xy 156.21 93.98) (xy 156.21 114.3)) (stroke (width 0) (type default)))
(junction (at 156.21 72.39) (diameter 0) (color 0 0 0 0))
(junction (at 156.21 93.98) (diameter 0) (color 0 0 0 0))
(wire (pts (xy 151.13 95.25) (xy 158.75 95.25)) (stroke (width 0) (type default)))
(wire (pts (xy 184.15 135.89) (xy 158.75 135.89)) (stroke (width 0) (type default)))
(wire (pts (xy 195.58 156.21) (xy 158.75 156.21)) (stroke (width 0) (type default)))
(wire (pts (xy 195.58 176.53) (xy 158.75 176.53)) (stroke (width 0) (type default)))
(wire (pts (xy 158.75 95.25) (xy 158.75 135.89)) (stroke (width 0) (type default)))
(wire (pts (xy 158.75 135.89) (xy 158.75 156.21)) (stroke (width 0) (type default)))
(wire (pts (xy 158.75 156.21) (xy 158.75 176.53)) (stroke (width 0) (type default)))
(junction (at 158.75 135.89) (diameter 0) (color 0 0 0 0))
(junction (at 158.75 156.21) (diameter 0) (color 0 0 0 0))
(wire (pts (xy 151.13 97.79) (xy 161.29 97.79)) (stroke (width 0) (type default)))
(wire (pts (xy 184.15 138.43) (xy 161.29 138.43)) (stroke (width 0) (type default)))
(wire (pts (xy 205.74 156.21) (xy 208.28 156.21)) (stroke (width 0) (type default)))
(wire (pts (xy 208.28 156.21) (xy 208.28 160.02)) (stroke (width 0) (type default)))
(wire (pts (xy 208.28 160.02) (xy 161.29 160.02)) (stroke (width 0) (type default)))
(wire (pts (xy 205.74 176.53) (xy 208.28 176.53)) (stroke (width 0) (type default)))
(wire (pts (xy 208.28 176.53) (xy 208.28 180.34)) (stroke (width 0) (type default)))
(wire (pts (xy 208.28 180.34) (xy 161.29 180.34)) (stroke (width 0) (type default)))
(wire (pts (xy 161.29 97.79) (xy 161.29 138.43)) (stroke (width 0) (type default)))
(wire (pts (xy 161.29 138.43) (xy 161.29 160.02)) (stroke (width 0) (type default)))
(wire (pts (xy 161.29 160.02) (xy 161.29 180.34)) (stroke (width 0) (type default)))
(junction (at 161.29 138.43) (diameter 0) (color 0 0 0 0))
(junction (at 161.29 160.02) (diameter 0) (color 0 0 0 0))
(wire (pts (xy 151.13 215.9) (xy 163.83 215.9)) (stroke (width 0) (type default)))
(wire (pts (xy 184.15 215.9) (xy 163.83 215.9)) (stroke (width 0) (type default)))
(wire (pts (xy 195.58 240.03) (xy 163.83 240.03)) (stroke (width 0) (type default)))
(wire (pts (xy 163.83 215.9) (xy 163.83 240.03)) (stroke (width 0) (type default)))
(junction (at 163.83 215.9) (diameter 0) (color 0 0 0 0))
(global_label "+3V3" (shape passive) (at 36.83 69.85 180) (fields_autoplaced yes) (effects (font (size 1.27 1.27)) (justify right)) (property "Intersheetrefs" "${INTERSHEET_REFS}" (at 36.83 69.85 0) (effects (font (size 1.27 1.27)) hide)))
(global_label "GND" (shape passive) (at 36.83 72.39 180) (fields_autoplaced yes) (effects (font (size 1.27 1.27)) (justify right)) (property "Intersheetrefs" "${INTERSHEET_REFS}" (at 36.83 72.39 0) (effects (font (size 1.27 1.27)) hide)))
(hierarchical_label "DM_SCK" (shape bidirectional) (at 36.83 74.93 180) (effects (font (size 1.27 1.27)) (justify right)))
(hierarchical_label "DM_MOSI" (shape bidirectional) (at 36.83 77.47 180) (effects (font (size 1.27 1.27)) (justify right)))
(hierarchical_label "DM_MISO" (shape bidirectional) (at 36.83 80.01 180) (effects (font (size 1.27 1.27)) (justify right)))
(hierarchical_label "DM_CS" (shape bidirectional) (at 36.83 82.55 180) (effects (font (size 1.27 1.27)) (justify right)))
(global_label "+3V3" (shape passive) (at 48.26 100.33 180) (fields_autoplaced yes) (effects (font (size 1.27 1.27)) (justify right)) (property "Intersheetrefs" "${INTERSHEET_REFS}" (at 48.26 100.33 0) (effects (font (size 1.27 1.27)) hide)))
(global_label "GND" (shape passive) (at 58.42 100.33 0) (fields_autoplaced yes) (effects (font (size 1.27 1.27)) (justify left)) (property "Intersheetrefs" "${INTERSHEET_REFS}" (at 58.42 100.33 0) (effects (font (size 1.27 1.27)) hide)))
(hierarchical_label "SEK_OK" (shape bidirectional) (at 48.26 212.09 180) (effects (font (size 1.27 1.27)) (justify right)))
(global_label "GND" (shape passive) (at 58.42 212.09 0) (fields_autoplaced yes) (effects (font (size 1.27 1.27)) (justify left)) (property "Intersheetrefs" "${INTERSHEET_REFS}" (at 58.42 212.09 0) (effects (font (size 1.27 1.27)) hide)))
(global_label "+3V3" (shape passive) (at 48.26 231.14 180) (fields_autoplaced yes) (effects (font (size 1.27 1.27)) (justify right)) (property "Intersheetrefs" "${INTERSHEET_REFS}" (at 48.26 231.14 0) (effects (font (size 1.27 1.27)) hide)))
(global_label "GND" (shape passive) (at 58.42 231.14 0) (fields_autoplaced yes) (effects (font (size 1.27 1.27)) (justify left)) (property "Intersheetrefs" "${INTERSHEET_REFS}" (at 58.42 231.14 0) (effects (font (size 1.27 1.27)) hide)))
(global_label "+3V3" (shape passive) (at 118.11 215.9 180) (fields_autoplaced yes) (effects (font (size 1.27 1.27)) (justify right)) (property "Intersheetrefs" "${INTERSHEET_REFS}" (at 118.11 215.9 0) (effects (font (size 1.27 1.27)) hide)))
(global_label "GND" (shape passive) (at 118.11 218.44 180) (fields_autoplaced yes) (effects (font (size 1.27 1.27)) (justify right)) (property "Intersheetrefs" "${INTERSHEET_REFS}" (at 118.11 218.44 0) (effects (font (size 1.27 1.27)) hide)))
(hierarchical_label "SEK_OK" (shape bidirectional) (at 118.11 220.98 180) (effects (font (size 1.27 1.27)) (justify right)))
(hierarchical_label "SEK_STATUS" (shape bidirectional) (at 118.11 223.52 180) (effects (font (size 1.27 1.27)) (justify right)))
(global_label "HV_GND" (shape passive) (at 118.11 226.06 180) (fields_autoplaced yes) (effects (font (size 1.27 1.27)) (justify right)) (property "Intersheetrefs" "${INTERSHEET_REFS}" (at 118.11 226.06 0) (effects (font (size 1.27 1.27)) hide)))
(global_label "HV_VDD" (shape passive) (at 118.11 228.6 180) (fields_autoplaced yes) (effects (font (size 1.27 1.27)) (justify right)) (property "Intersheetrefs" "${INTERSHEET_REFS}" (at 118.11 228.6 0) (effects (font (size 1.27 1.27)) hide)))
(no_connect (at 151.13 218.44))
(global_label "HV_GND" (shape passive) (at 184.15 218.44 180) (fields_autoplaced yes) (effects (font (size 1.27 1.27)) (justify right)) (property "Intersheetrefs" "${INTERSHEET_REFS}" (at 184.15 218.44 0) (effects (font (size 1.27 1.27)) hide)))
(global_label "HV_VDD" (shape passive) (at 184.15 220.98 180) (fields_autoplaced yes) (effects (font (size 1.27 1.27)) (justify right)) (property "Intersheetrefs" "${INTERSHEET_REFS}" (at 184.15 220.98 0) (effects (font (size 1.27 1.27)) hide)))
(global_label "HV_GND" (shape passive) (at 205.74 240.03 0) (fields_autoplaced yes) (effects (font (size 1.27 1.27)) (justify left)) (property "Intersheetrefs" "${INTERSHEET_REFS}" (at 205.74 240.03 0) (effects (font (size 1.27 1.27)) hide)))
(global_label "HV_VDD" (shape passive) (at 195.58 260.35 180) (fields_autoplaced yes) (effects (font (size 1.27 1.27)) (justify right)) (property "Intersheetrefs" "${INTERSHEET_REFS}" (at 195.58 260.35 0) (effects (font (size 1.27 1.27)) hide)))
(global_label "HV_GND" (shape passive) (at 205.74 260.35 0) (fields_autoplaced yes) (effects (font (size 1.27 1.27)) (justify left)) (property "Intersheetrefs" "${INTERSHEET_REFS}" (at 205.74 260.35 0) (effects (font (size 1.27 1.27)) hide)))
(rectangle (start 14.480000000000004 40) (end 86.0 275.76) (stroke (width 0.2) (type dash) (color 0 0 150 1)) (fill (type none)))
(text "Niedervoltseite (NV)" (exclude_from_sim no) (at 16.480000000000004 43 0) (effects (font (size 2.0 2.0)) (justify left)))
(rectangle (start 91.11 40) (end 156.13 275.76) (stroke (width 0.4) (type dash) (color 194 0 0 1)) (fill (type none)))
(text "Trennung HV/NV" (exclude_from_sim no) (at 93.11 43 0) (effects (font (size 2.0 2.0)) (justify left)))
(text "verstärkte Isolation" (exclude_from_sim no) (at 93.11 48 0) (effects (font (size 1.8 1.8)) (justify left)))
(text "10/8 mm (Kriech-/Luftstrecke)" (exclude_from_sim no) (at 93.11 51.5 0) (effects (font (size 1.5 1.5)) (justify left)))
(text "ENT-191" (exclude_from_sim no) (at 93.11 55 0) (effects (font (size 1.5 1.5)) (justify left)))
(rectangle (start 163.35 40) (end 237.97 275.76) (stroke (width 0.2) (type dash) (color 180 100 0 1)) (fill (type none)))
(text "Hochvoltseite (HV)" (exclude_from_sim no) (at 165.35 43 0) (effects (font (size 2.0 2.0)) (justify left)))
(rectangle (start 10 8) (end 150 19) (stroke (width 0.4) (type solid) (color 0 0 0 1)) (fill (type none)))
(text "KI-generiert (Claude Sonnet, 2026-11-24), Entwurf, nicht freigegeben" (exclude_from_sim no) (at 12 13.5 0) (effects (font (size 2.0 2.0)) (justify left)))
(text "KI-generiert (Claude Sonnet, 2026-11-24), Entwurf. Dok.-Nr. SCH-E3c v0.2. Werte: ERW-E3c, Passivwerte offen." (exclude_from_sim no) (at 12 285 0) (effects (font (size 1.8 1.8)) (justify left)))
(embedded_fonts no))
